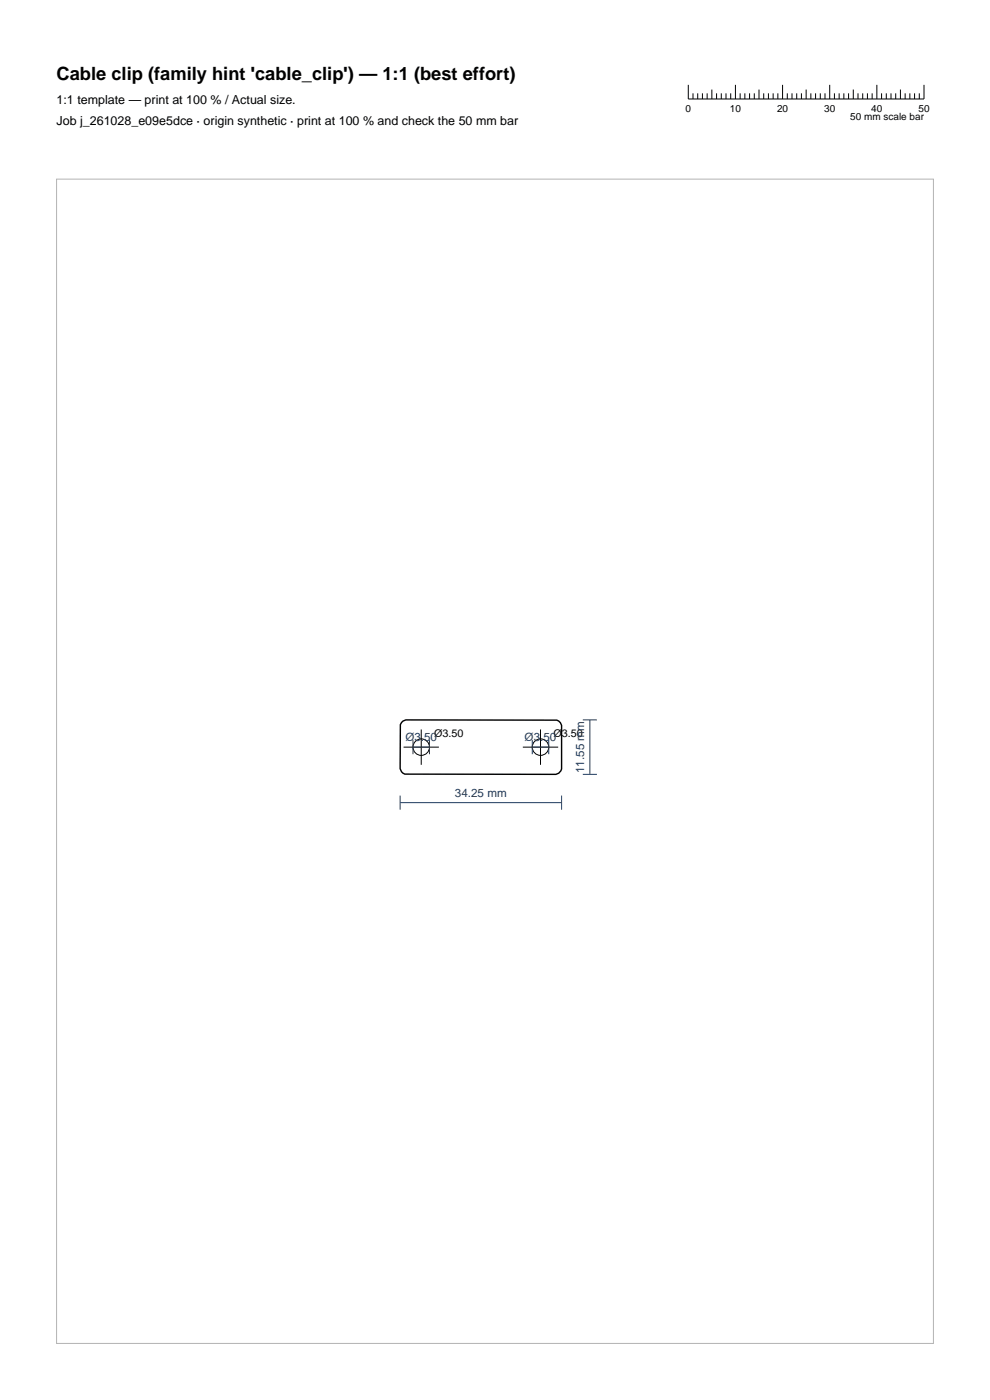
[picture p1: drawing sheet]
<svg xmlns="http://www.w3.org/2000/svg" width="210mm" height="297mm" viewBox="0 0 210 297" stroke-linecap="round" stroke-linejoin="round" font-family="sans-serif">
<g fill="none" stroke="#000" stroke-width=".21">
<path d="M146 18v3h50v-3M147 19.8v1.2M148 19.8v1.2M149 19.8v1.2M150 19.8v1.2M151 19v2M152 19.8v1.2M153 19.8v1.2M154 19.8v1.2M155 19.8v1.2M156 18v3M157 19.8v1.2"/>
<path d="M158 19.8v1.2M159 19.8v1.2M160 19.8v1.2M161 19v2M162 19.8v1.2M163 19.8v1.2M164 19.8v1.2M165 19.8v1.2M166 18v3M167 19.8v1.2M168 19.8v1.2M169 19.8v1.2"/>
<path d="M170 19.8v1.2M171 19v2M172 19.8v1.2M173 19.8v1.2M174 19.8v1.2M175 19.8v1.2M176 18v3M177 19.8v1.2M178 19.8v1.2M179 19.8v1.2M180 19.8v1.2M181 19v2"/>
<path d="M182 19.8v1.2M183 19.8v1.2M184 19.8v1.2M185 19.8v1.2M186 18v3M187 19.8v1.2M188 19.8v1.2M189 19.8v1.2M190 19.8v1.2M191 19v2M192 19.8v1.2M193 19.8v1.2"/>
<path d="M194 19.8v1.2M195 19.8v1.2M85.6 158.5h7.5M89.4 154.8v7.5M110.9 158.5h7.5M114.7 154.8v7.5"/>
<circle cx="89.4" cy="158.5" r="1.75"/>
<circle cx="114.7" cy="158.5" r="1.75"/>
</g>
<path d="M85.2 153.3l.9-.6 32 .1 .8 .5 .2 .6v9.2l-.6 .9-.6 .3-32-.1-.7-.5-.3-.6v-9.4z" fill="none" stroke="#000" stroke-width=".3"/>
<path d="M87.6 158.5h3.5M87.6 157v3M91.1 157v3M112.9 158.5h3.5M112.9 157v3M116.4 157v3M123.6 152.7h3M125.1 152.7v11.6M84.9 170.3h34.2M84.9 168.8v3M119.1 168.8v3M123.6 164.3h3" fill="none" stroke="#1f3b5e" stroke-width=".21"/>
<path d="M12 38h186v247h-186z" fill="none" stroke="#b3b3b3" stroke-width=".21"/>
<text font-size="3.9" x="12" y="17">Cable clip (family hint 'cable_clip') — 1:1 (best effort)</text>
<g font-size="2.6">
<text x="12" y="22">1:1 template — print at 100 % / Actual size.</text>
<text x="12" y="26.5">Job j_261028_e09e5dce · origin synthetic · print at 100 % and check the 50 mm bar</text>
</g>
<g font-size="2.5" fill="#1f3b5e">
<text x="86" y="157.3">Ø3.50</text>
<text x="111.3" y="157.3">Ø3.50</text>
<text x="123.9" y="164" transform="rotate(-90 123.9 164)">11.55 mm</text>
<text x="96.5" y="169.1">34.25 mm</text>
</g>
<g font-size="2.3">
<text x="92.1" y="156.2">Ø3.50</text>
<text x="117.4" y="156.2">Ø3.50</text>
</g>
<g font-size="2.1">
<text x="145.4" y="23.8">0</text>
<text x="154.8" y="23.8">10</text>
<text x="164.8" y="23.8">20</text>
<text x="174.8" y="23.8">30</text>
<text x="184.8" y="23.8">40</text>
<text x="194.8" y="23.8">50</text>
<text x="180.4" y="25.5">50 mm scale bar</text>
</g>
</svg>
